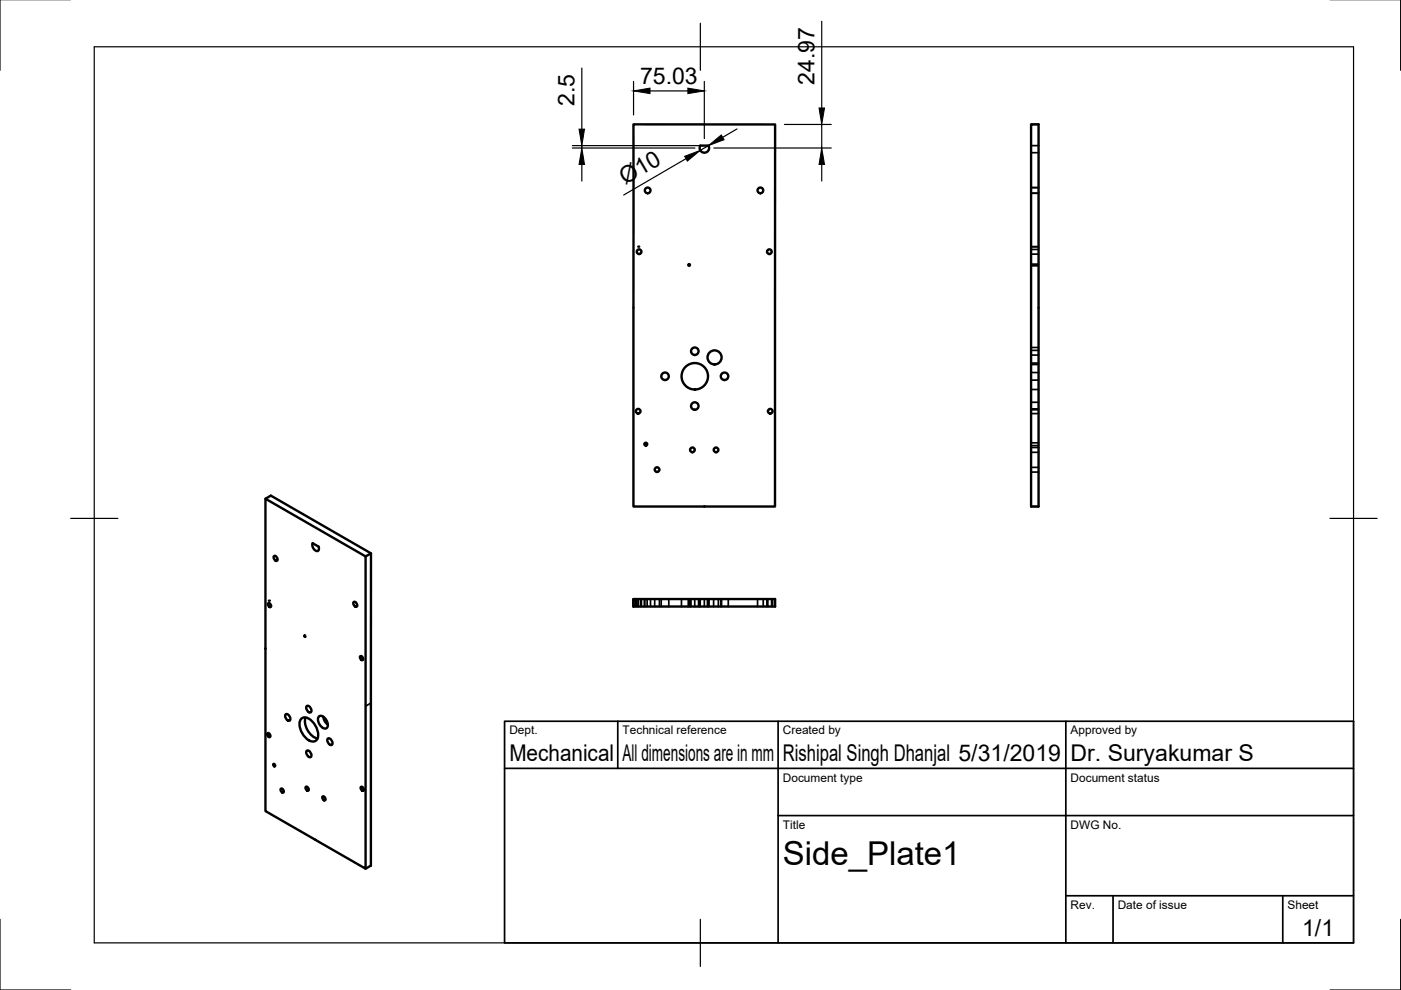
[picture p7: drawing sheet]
<svg xmlns="http://www.w3.org/2000/svg" width="297mm" height="210mm" viewBox="0 0 297 210" stroke-linecap="round" stroke-linejoin="round" font-family="sans-serif">
<!-- layer: Visible -->
<g fill="none" stroke="#000" stroke-width=".51">
<path d="M134.3 26.4h30v81h-30zM148.5 30.9h1.7a1.01 1.01 0 0 1-.9 1.5 1.01 1.01 0 0 1-.8-1.5zM218.6 26.4h1.6v81h-1.6zM56.3 105.7l1.1-.6 21.3 12.2-.1 66.2-1.1 .7M58.1 117.9l.1-.1a.66 .66 0 0 1 .6 .5 .66 .66 0 0 1-.2 .6 .78 .78 0 0 1-.5-1zM66.3 115.2l1.2 .7a.6 .6 0 0 1-.3 .9l-.5-.2-.4-.6zM78.7 117.3l-1.2 .7M149.3 107.4h.1M56.8 127.9l.5 .1 .1 .7-.4-.2zM64.5 134.7l.2 .4zM75 127.7l.1-.1a.66 .66 0 0 1 .6 .4 .66 .66 0 0 1-.2 .7 .78 .78 0 0 1-.5-1zM76.4 139.2l.4 .1 .2 .6-.5-.1z"/>
<path d="M134.3 127h30v1.6h-30zM134.3 127v1.6M56.7 155.5l.5 .1 .1 .6-.5-.1zM60.6 151.4a.92 .92 0 0 1 .8 1.4 .92 .92 0 0 1-.8-1.4zM63.8 152.5a1.69 1.69 0 0 1 2.5 .6l.4 .5a3.2 3.2 0 0 1 .5 3.2 1.69 1.69 0 0 1-2.6-.6l-.4-.5a3.2 3.2 0 0 1-.4-3.2zM64.8 152.1a3.9 3.9 0 0 0 2.5 4.5M65.1 149.7a.92 .92 0 0 1 .8 1.3 .92 .92 0 0 1-.8-1.3zM65.1 159.1a.92 .92 0 0 1 .8 1.4 .92 .92 0 0 1-.8-1.4zM67.6 151.9a1.28 1.28 0 0 1 1.7 1 1.14 1.14 0 0 1-.2 1.6 1.85 1.85 0 0 1-1.5-2.6zM68.5 151.9l.5 1.2 .5 .5M69.5 156.6a.92 .92 0 0 1 .8 1.3 .92 .92 0 0 1-.8-1.3zM58 162l.3 .2v.3l-.4-.3z"/>
<path d="M59.5 167.2l.5 .2 .1 .6-.4-.1zM64.8 166.8l.5 .2 .1 .6-.5-.1zM66.9 178.1l-10.6-6.1v-66.3l21.2 12.3v66.2l-10.6-6.1M68.4 168.9l.5 .1 .1 .7-.5-.2zM76.5 166.9l.5 .1 .1 .6-.5-.1z"/>
<circle cx="135.5" cy="53.4" r=".5"/>
<circle cx="137.3" cy="40.4" r=".6"/>
<circle cx="146.1" cy="56.2" r=".18"/>
<circle cx="161.2" cy="40.4" r=".6"/>
<circle cx="163.1" cy="53.4" r=".5"/>
<circle cx="141" cy="79.8" r=".79"/>
<circle cx="147.3" cy="74.5" r=".79"/>
<circle cx="147.3" cy="79.8" r="2.8"/>
<circle cx="151.5" cy="75.8" r="1.49"/>
<circle cx="153.6" cy="79.8" r=".79"/>
<circle cx="135.3" cy="87.2" r=".5"/>
<circle cx="136.9" cy="94.2" r=".31"/>
<circle cx="139.3" cy="99.6" r=".5"/>
<circle cx="146.8" cy="95.4" r=".5"/>
<circle cx="147.3" cy="86.1" r=".79"/>
<circle cx="151.8" cy="95.4" r=".5"/>
<circle cx="163.3" cy="87.2" r=".5"/>
</g>
<g fill="#000">
<circle cx="135.3" cy="52.3" r=".25"/>
<circle cx="57" cy="127.4" r=".25"/>
</g>
<!-- layer: Hidden -->
<g fill="none" stroke="#000" stroke-width=".36">
<path d="M218.6 30.9h1.6M218.6 26.4h1.6M218.6 32.4h1.6M218.6 39.8h1.6M218.6 41h1.6M218.6 52.3h1.6M218.6 52.9h1.6M218.6 53.9h1.6M218.6 56h1.6M218.6 56.4h1.6M218.6 77h1.6M218.6 74.3h1.6"/>
<path d="M218.6 77.3h1.6M218.6 73.7h1.6M218.6 75.3h1.6M218.6 79h1.6M218.6 87.7h1.6M218.6 86.7h1.6M218.6 99.1h1.6M218.6 94.5h1.6M218.6 93.9h1.6M218.6 82.6h1.6M218.6 95.9h1.6M218.6 94.9h1.6"/>
<path d="M218.6 85.3h1.6M218.6 86.9h1.6M218.6 80.6h1.6M218.6 107.4h1.6M218.6 100.1h1.6M134.3 127v1.6M134.8 127v1.6M135 127v1.6M135.3 127v1.6M135.8 127v1.6M136 127v1.6M136.6 127v1.6"/>
<path d="M136.7 127v1.6M137.2 127v1.6M137.9 127v1.6M138.8 127v1.6M139.8 127v1.6M140.2 127v1.6M141.8 127v1.6M144.5 127v1.6M145.9 127v1.6M146.3 127v1.6M146.5 127v1.6M147.3 127v1.6"/>
<path d="M148.1 127v1.6M148.3 127v1.6M148.5 127v1.6M149.3 127v1.6M150 127v1.6M150.1 127v1.6M150.2 127v1.6M150.3 127v1.6M151.3 127v1.6M152.3 127v1.6M152.8 127v1.6M153 127v1.6"/>
<path d="M154.4 127v1.6M160.6 127v1.6M161.8 127v1.6M162.6 127v1.6M162.8 127v1.6M163.6 127v1.6M163.8 127v1.6M164.3 127v1.6"/>
</g>
<!-- layer: Visible Narrow -->
<path d="M78.6 149.1l-1.1 .6" fill="none" stroke="#000" stroke-width=".36"/>
<!-- layer: Border -->
<path d="M0 -.1v15M297 -.1v15M20 9.9h267v190h-267zM148.5 4.9v10M15 109.9h10M282 109.9h10M0 194.9v15h15M148.5 194.9v10M297 194.9v15h-15" fill="none" stroke="#000" stroke-width=".25"/>
<!-- layer: TitleBlock -->
<path d="M107 152.9h180v47h-180zM131 152.9v10M165 152.9v47M226 152.9v47M107 162.9h180M165 172.9h122M226 189.9h61M236 189.9v10M272 189.9v10" fill="none" stroke="#000" stroke-width=".36"/>
<!-- layer: Dimensions -->
<g fill="none" stroke="#000" stroke-width=".25">
<path d="M123.4 14.4v13M134.3 17.3v7.1M137.8 19.3h8M149.3 17.3v12.1M174.2 4.5v18.4M121.3 31.4h26M121.3 30.9h26.9M123.4 30.9v.5M123.4 34.9v3.5M145.4 33.6l-13.2 7.8M150.2 30.9l-1.7 1M151.3 31.4h24.9"/>
<path d="M156.3 27.3l-3.1 1.8M166.3 26.4h9.9M174.2 26.4v5M174.2 34.9v3.5"/>
</g>
<path d="M134.3 19.3l3.5-.6v1.1zM145.8 18.7l3.5 .6-3.5 .5zM123.4 31.4l.5 3.5h-1.1zM122.8 27.4h1.1l-.5 3.5zM145.2 33.1l3.3-1.2-2.8 2.3zM150.2 30.9l2.7-2.3 .6 1zM174.2 31.4l.6 3.5h-1.1zM173.7 22.9h1.1l-.6 3.5z" fill="#000" stroke="#000" stroke-width=".21"/>
<text font-size="7" x="166" y="183.4">Side_Plate1</text>
<g font-size="4.9">
<text x="135.7" y="17.7">75.03</text>
<text x="121.8" y="22.5" transform="rotate(-90 121.8 22.5)">2.5</text>
<text x="172.7" y="18" transform="rotate(-90 172.7 18)">24.97</text>
<text x="132.5" y="39.3" transform="rotate(-30 132.5 39.3)">Ø10</text>
<text x="108" y="161.4">Mechanical</text>
<text x="132" y="161.4">All dimensions are in mm</text>
<text x="166" y="161.4">Rishipal Singh Dhanjal 5/31/2019</text>
<text x="227" y="161.4">Dr. Suryakumar S</text>
<text x="276.1" y="198.6">1/1</text>
</g>
<g font-size="2.5">
<text x="108" y="155.7">Dept.</text>
<text x="132" y="155.7">Technical reference</text>
<text x="166" y="155.7">Created by</text>
<text x="227" y="155.7">Approved by</text>
<text x="166" y="165.7">Document type</text>
<text x="227" y="165.7">Document status</text>
<text x="166" y="175.7">Title</text>
<text x="227" y="175.7">DWG No.</text>
<text x="227" y="192.7">Rev.</text>
<text x="237" y="192.7">Date of issue</text>
<text x="273" y="192.7">Sheet</text>
</g>
</svg>
